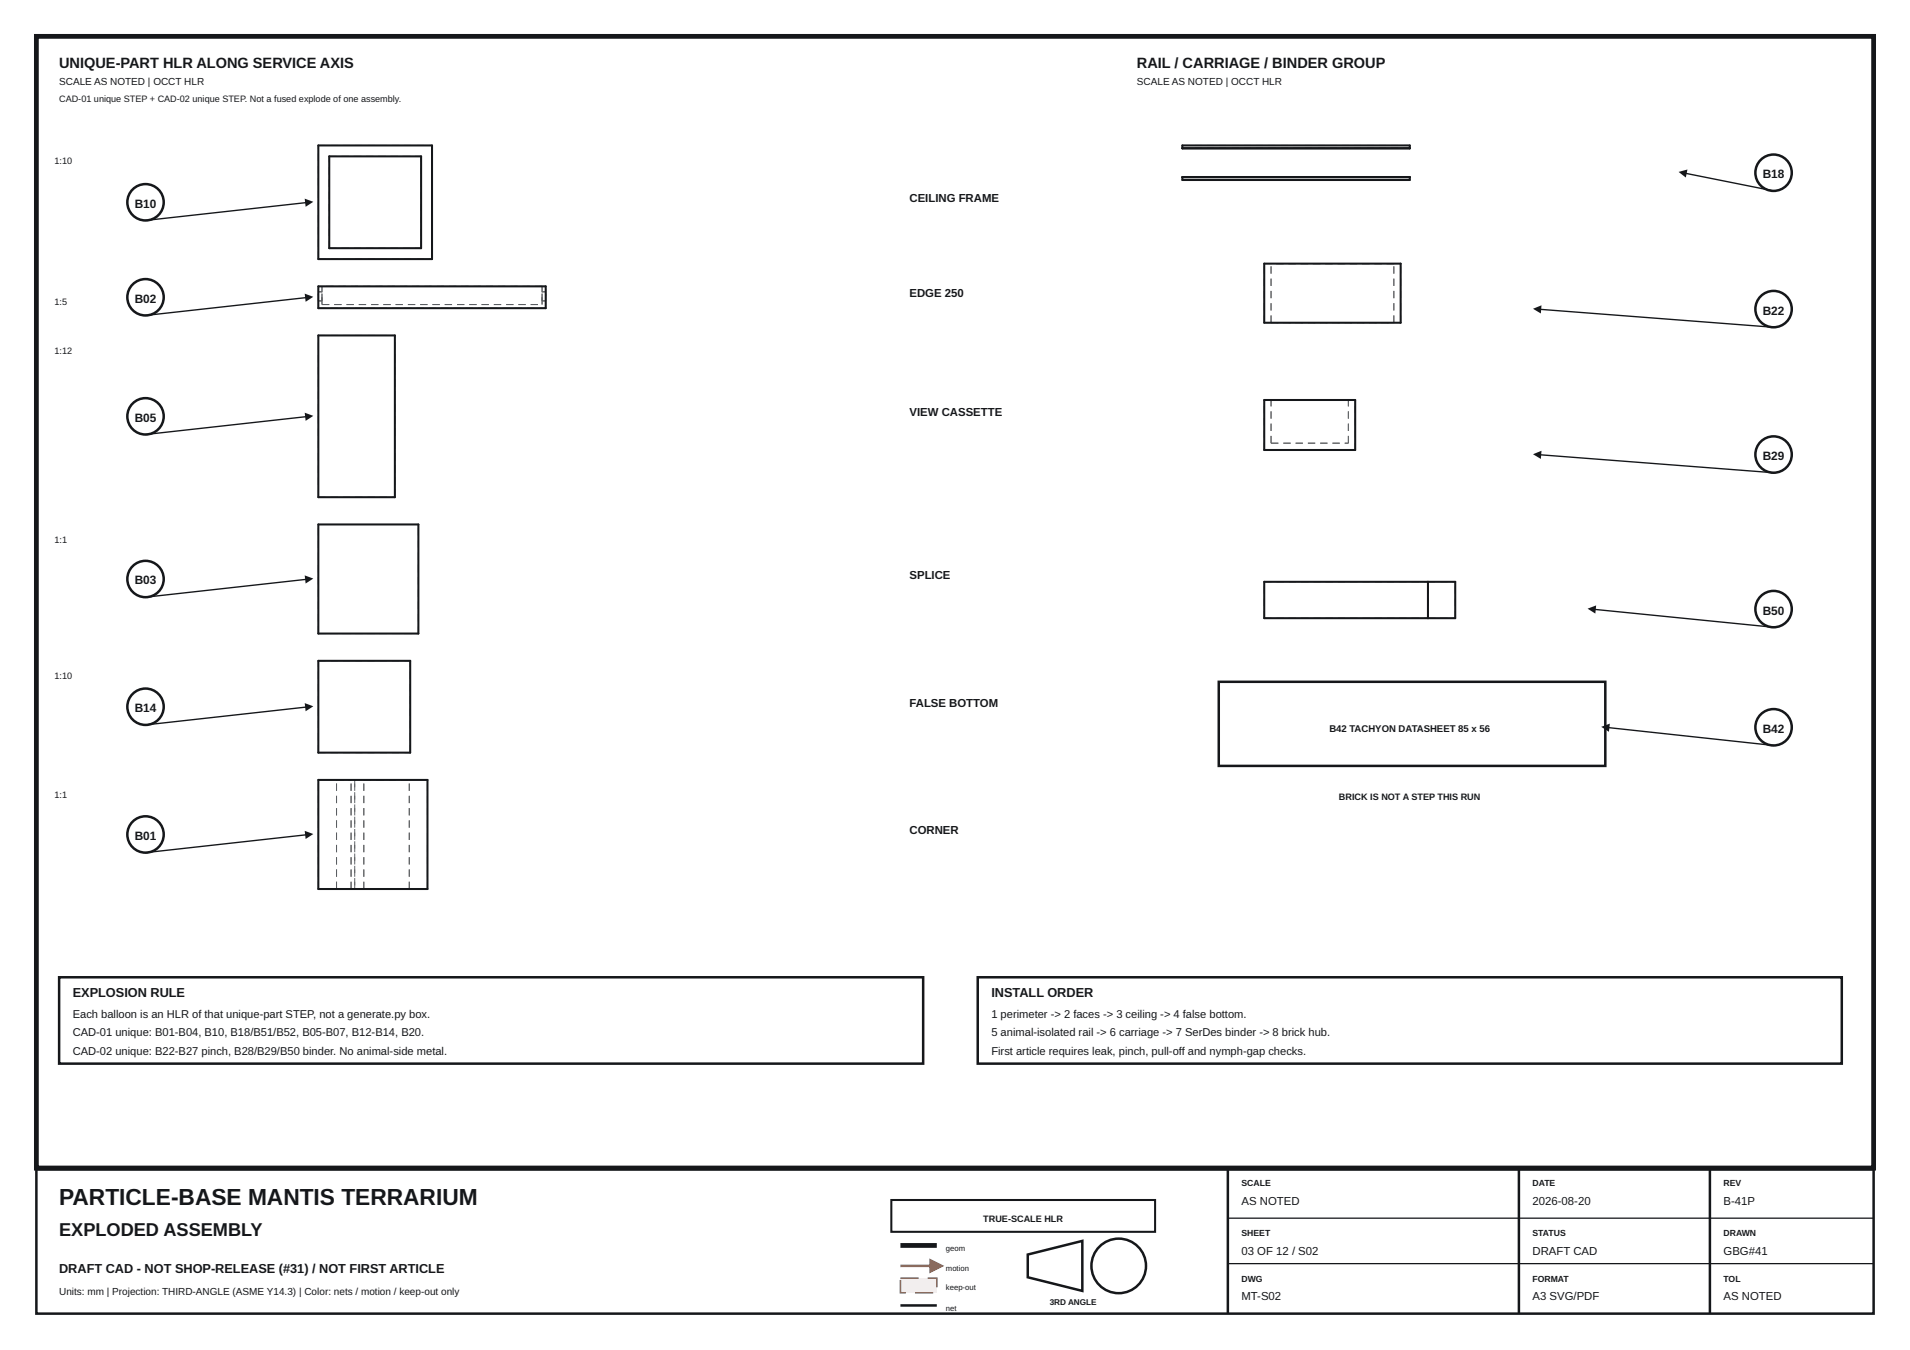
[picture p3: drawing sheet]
<svg xmlns="http://www.w3.org/2000/svg" width="420mm" height="297mm" viewBox="0 0 420 297" stroke-linecap="round" stroke-linejoin="round" font-family="sans-serif">
<path d="M8 8h404v249h-404z" fill="none" stroke="#15171a" stroke-width="1.1" stroke-linecap="butt"/>
<path d="M70 32h25M72.4 34.4h20.2M70 57v-25M70 57h25M72.4 54.6h20.2M72.4 54.6v-20.2M92.6 54.6v-20.2M95 57v-25" fill="none" stroke="#59616b" stroke-width=".22" stroke-dasharray="1.6 1.1" stroke-linecap="butt"/>
<path d="M70 32h25v25h-25zM72.4 34.4h20.2v20.2h-20.2z" fill="none" stroke="#15171a" stroke-width=".45"/>
<circle cx="32" cy="44.5" r="4" fill="none" stroke="#15171a" stroke-width=".55"/>
<path d="M68 44.5l-36 4" fill="none" stroke="#15171a" stroke-width=".3"/>
<path d="M67 43.7l1.9 .7-1.7 1.1z" fill="#15171a"/>
<g fill="none" stroke="#59616b" stroke-width=".22" stroke-dasharray="1.6 1.1" stroke-linecap="butt">
<path d="M70 67.8v-4.8M70 66.2v-2M70 63h50M70 67.8h50M70 66.2h.8M70 64.2h.8M70.8 66.2v-2M70.8 67h48.4M70.8 67v-4M119.2 63h-48.4M119.2 67v-4M119.2 66.2v-2"/>
<path d="M119.2 66.2h.8M119.2 64.2h.8M120 67.8v-4.8M120 66.2v-2"/>
</g>
<path d="M70 63h50v4.8h-50z" fill="none" stroke="#15171a" stroke-width=".45"/>
<circle cx="32" cy="65.4" r="4" fill="none" stroke="#15171a" stroke-width=".55"/>
<path d="M68 65.4l-36 4" fill="none" stroke="#15171a" stroke-width=".3"/>
<path d="M67 64.6l1.9 .7-1.7 1.1z" fill="#15171a"/>
<path d="M70 73.8h16.8M70 109.4v-35.6M70 109.4h16.8M86.8 109.4v-35.6" fill="none" stroke="#59616b" stroke-width=".22" stroke-dasharray="1.6 1.1" stroke-linecap="butt"/>
<path d="M70 73.8h16.8v35.6h-16.8z" fill="none" stroke="#15171a" stroke-width=".45"/>
<circle cx="32" cy="91.6" r="4" fill="none" stroke="#15171a" stroke-width=".55"/>
<path d="M68 91.6l-36 4" fill="none" stroke="#15171a" stroke-width=".3"/>
<path d="M67 90.8l1.9 .7-1.7 1.1z" fill="#15171a"/>
<path d="M70 115.4h22M70 139.4v-24M70 139.4h22M92 139.4v-24" fill="none" stroke="#59616b" stroke-width=".22" stroke-dasharray="1.6 1.1" stroke-linecap="butt"/>
<path d="M70 115.4h22v24h-22z" fill="none" stroke="#15171a" stroke-width=".45"/>
<circle cx="32" cy="127.4" r="4" fill="none" stroke="#15171a" stroke-width=".55"/>
<path d="M68 127.4l-36 4" fill="none" stroke="#15171a" stroke-width=".3"/>
<path d="M67 126.6l1.9 .7-1.7 1.1z" fill="#15171a"/>
<path d="M70 145.4h20.2M70 165.6v-20.2M70 165.6h20.2M90.2 165.6v-20.2" fill="none" stroke="#59616b" stroke-width=".22" stroke-dasharray="1.6 1.1" stroke-linecap="butt"/>
<path d="M70 145.4h20.2v20.2h-20.2z" fill="none" stroke="#15171a" stroke-width=".45"/>
<circle cx="32" cy="155.5" r="4" fill="none" stroke="#15171a" stroke-width=".55"/>
<path d="M68 155.5l-36 4" fill="none" stroke="#15171a" stroke-width=".3"/>
<path d="M67 154.7l1.9 .7-1.7 1.1z" fill="#15171a"/>
<g fill="none" stroke="#59616b" stroke-width=".22" stroke-dasharray="1.6 1.1" stroke-linecap="butt">
<path d="M70 171.6h8M74 171.6h3.2M78 171.6h16M78 171.6v24M80 171.6h10M70 195.6v-24M70 195.6h8M74 195.6h3.2M74 195.6v-24M77.2 195.6v-24M78 195.6h16M78 195.6v-24"/>
<path d="M80 195.6h10M80 195.6v-24M90 195.6v-24M94 195.6v-24"/>
</g>
<path d="M70 171.6h24v24h-24z" fill="none" stroke="#15171a" stroke-width=".45"/>
<circle cx="32" cy="183.6" r="4" fill="none" stroke="#15171a" stroke-width=".55"/>
<path d="M68 183.6l-36 4" fill="none" stroke="#15171a" stroke-width=".3"/>
<path d="M67 182.8l1.9 .7-1.7 1.1z" fill="#15171a"/>
<path d="M260 39.6v-.7M260 39h50M260 38.9h50M260 39.6h50M260 32.7v-.7M260 32.7h50M260 32.6h50M260 32h50M310 39.6v-.7M310 32.7v-.7" fill="none" stroke="#59616b" stroke-width=".22" stroke-dasharray="1.6 1.1" stroke-linecap="butt"/>
<path d="M260 32h50v.7h-50zM260 38.9h50v.7h-50zM260 39h50M260 32.6h50" fill="none" stroke="#15171a" stroke-width=".45"/>
<circle cx="390" cy="38" r="4" fill="none" stroke="#15171a" stroke-width=".55"/>
<path d="M370 38l20 4" fill="none" stroke="#15171a" stroke-width=".3"/>
<path d="M369.1 37.8l2-.5-.4 1.8z" fill="#15171a"/>
<path d="M278 58h30M306.5 58h-27M278 71v-13M278 71h30M279.5 71h27M279.5 71v-13M306.5 71v-13M308 71v-13" fill="none" stroke="#59616b" stroke-width=".22" stroke-dasharray="1.6 1.1" stroke-linecap="butt"/>
<path d="M278 58h30v13h-30z" fill="none" stroke="#15171a" stroke-width=".45"/>
<circle cx="390" cy="68" r="4" fill="none" stroke="#15171a" stroke-width=".55"/>
<path d="M338 68l52 4" fill="none" stroke="#15171a" stroke-width=".3"/>
<path d="M337.1 67.9l1.9-.7-.2 1.8z" fill="#15171a"/>
<path d="M278 99v-11M278 88h20M278 99h20M279.5 88h17M279.5 97.5v-9.5M279.5 97.5h17M296.5 97.5v-9.5M298 99v-11" fill="none" stroke="#59616b" stroke-width=".22" stroke-dasharray="1.6 1.1" stroke-linecap="butt"/>
<path d="M278 88h20v11h-20z" fill="none" stroke="#15171a" stroke-width=".45"/>
<circle cx="390" cy="100" r="4" fill="none" stroke="#15171a" stroke-width=".55"/>
<path d="M338 100l52 4" fill="none" stroke="#15171a" stroke-width=".3"/>
<path d="M337.1 99.9l1.9-.7-.2 1.8z" fill="#15171a"/>
<path d="M278 136v-8M278 128h36M278 136h36M314 136v-8M314 128h6M314 136h6M320 136v-8" fill="none" stroke="#59616b" stroke-width=".22" stroke-dasharray="1.6 1.1" stroke-linecap="butt"/>
<path d="M278 128h42v8h-42zM314 128v8" fill="none" stroke="#15171a" stroke-width=".45"/>
<circle cx="390" cy="134" r="4" fill="none" stroke="#15171a" stroke-width=".55"/>
<path d="M350 134l40 4" fill="none" stroke="#15171a" stroke-width=".3"/>
<path d="M349.1 133.9l1.9-.7-.2 1.8z" fill="#15171a"/>
<g fill="none" stroke="#15171a" stroke-width=".55">
<path d="M268 150h85v18.5h-85z"/>
<circle cx="390" cy="160" r="4"/>
</g>
<path d="M353 160l37 4" fill="none" stroke="#15171a" stroke-width=".3"/>
<path d="M352.1 159.9l1.9-.7-.2 1.8z" fill="#15171a"/>
<g fill="none" stroke="#15171a" stroke-width=".55">
<path d="M13 215h190v19h-190zM215 215h190v19h-190zM8 257h404v32h-404zM270 257v32M334 257v32M376 257v32M226 276l12-3v11l-12-3z"/>
<circle cx="246" cy="278.5" r="6"/>
</g>
<path d="M8 257h404" fill="none" stroke="#15171a" stroke-width="1.1" stroke-linecap="butt"/>
<path d="M270 268h142M270 278h142" fill="none" stroke="#15171a" stroke-width=".28"/>
<path d="M196 264h58v7h-58z" fill="#fff" stroke="#15171a" stroke-width=".45"/>
<path d="M198 274h8" fill="none" stroke="#15171a" stroke-width="1.1" stroke-linecap="butt"/>
<path d="M198 278.5h8" fill="none" stroke="#d65a24" stroke-width=".55"/>
<path d="M204.4 276.9l3.2 1.6-3.2 1.6z" fill="#d65a24"/>
<path d="M198 281.2h8v3.2h-8z" fill="none" stroke="#c63333" stroke-width=".35" stroke-dasharray="4 2" stroke-linecap="butt"/>
<path d="M198 287.2h8" fill="none" stroke="#15171a" stroke-width=".55"/>
<text font-size="5" fill="#15171a" x="13" y="265">PARTICLE-BASE MANTIS TERRARIUM</text>
<text font-size="4" fill="#15171a" x="13" y="272">EXPLODED ASSEMBLY</text>
<g font-size="3.2" fill="#15171a">
<text x="13" y="15">UNIQUE-PART HLR ALONG SERVICE AXIS</text>
<text x="250" y="15">RAIL / CARRIAGE / BINDER GROUP</text>
</g>
<g font-size="2.8" fill="#15171a">
<text x="16" y="219.4">EXPLOSION RULE</text>
<text x="218" y="219.4">INSTALL ORDER</text>
<text x="13" y="280">DRAFT CAD - NOT SHOP-RELEASE (#31) / NOT FIRST ARTICLE</text>
</g>
<g font-size="2.6" fill="#15171a">
<text x="387.6" y="39.2">B18</text>
<text x="29.6" y="45.7">B10</text>
<text x="29.6" y="66.6">B02</text>
<text x="387.6" y="69.2">B22</text>
<text x="29.6" y="92.8">B05</text>
<text x="387.6" y="101.2">B29</text>
<text x="29.6" y="128.6">B03</text>
<text x="387.6" y="135.2">B50</text>
<text x="29.6" y="156.7">B14</text>
<text x="387.6" y="161.2">B42</text>
<text x="29.6" y="184.8">B01</text>
</g>
<g font-size="2.5" fill="#15171a">
<text x="200" y="44.5">CEILING FRAME</text>
<text x="200" y="65.4">EDGE 250</text>
<text x="200" y="91.6">VIEW CASSETTE</text>
<text x="200" y="127.4">SPLICE</text>
<text x="200" y="155.5">FALSE BOTTOM</text>
<text x="200" y="183.6">CORNER</text>
<text x="16" y="224">Each balloon is an HLR of that unique-part STEP, not a generate.py box.</text>
<text x="16" y="228">CAD-01 unique: B01-B04, B10, B18/B51/B52, B05-B07, B12-B14, B20.</text>
<text x="218" y="224">1 perimeter -&gt; 2 faces -&gt; 3 ceiling -&gt; 4 false bottom.</text>
<text x="218" y="228">5 animal-isolated rail -&gt; 6 carriage -&gt; 7 SerDes binder -&gt; 8 brick hub.</text>
<text x="16" y="232">CAD-02 unique: B22-B27 pinch, B28/B29/B50 binder. No animal-side metal.</text>
<text x="218" y="232">First article requires leak, pinch, pull-off and nymph-gap checks.</text>
<text x="273" y="265">AS NOTED</text>
<text x="337" y="265">2026-08-20</text>
<text x="379" y="265">B-41P</text>
<text x="273" y="276">03 OF 12 / S02</text>
<text x="337" y="276">DRAFT CAD</text>
<text x="379" y="276">GBG#41</text>
<text x="273" y="286">MT-S02</text>
<text x="337" y="286">A3 SVG/PDF</text>
<text x="379" y="286">AS NOTED</text>
</g>
<g font-size="2.2" fill="#15171a">
<text x="13" y="18.8">SCALE AS NOTED | OCCT HLR</text>
<text x="250" y="18.8">SCALE AS NOTED | OCCT HLR</text>
<text x="13" y="285">Units: mm | Projection: THIRD-ANGLE (ASME Y14.3) | Color: nets / motion / keep-out only</text>
</g>
<text font-size="2.1" fill="#15171a" x="292.3" y="161">B42 TACHYON DATASHEET 85 x 56</text>
<g font-size="2" fill="#15171a">
<text x="13" y="22.4">CAD-01 unique STEP + CAD-02 unique STEP. Not a fused explode of one assembly.</text>
<text x="12" y="36">1:10</text>
<text x="12" y="67">1:5</text>
<text x="12" y="77.8">1:12</text>
<text x="12" y="119.4">1:1</text>
<text x="12" y="149.4">1:10</text>
<text x="12" y="175.6">1:1</text>
<text x="294.4" y="176">BRICK IS NOT A STEP THIS RUN</text>
<text x="216.2" y="268.8">TRUE-SCALE HLR</text>
</g>
<g font-size="1.9" fill="#15171a">
<text x="273" y="261">SCALE</text>
<text x="337" y="261">DATE</text>
<text x="379" y="261">REV</text>
<text x="273" y="272">SHEET</text>
<text x="337" y="272">STATUS</text>
<text x="379" y="272">DRAWN</text>
<text x="273" y="282">DWG</text>
<text x="337" y="282">FORMAT</text>
<text x="379" y="282">TOL</text>
</g>
<text font-size="1.8" fill="#15171a" x="230.8" y="287">3RD ANGLE</text>
<g font-size="1.7" fill="#15171a">
<text x="208" y="275.2">geom</text>
<text x="208" y="279.7">motion</text>
<text x="208" y="283.8">keep-out</text>
<text x="208" y="288.4">net</text>
</g>
</svg>
